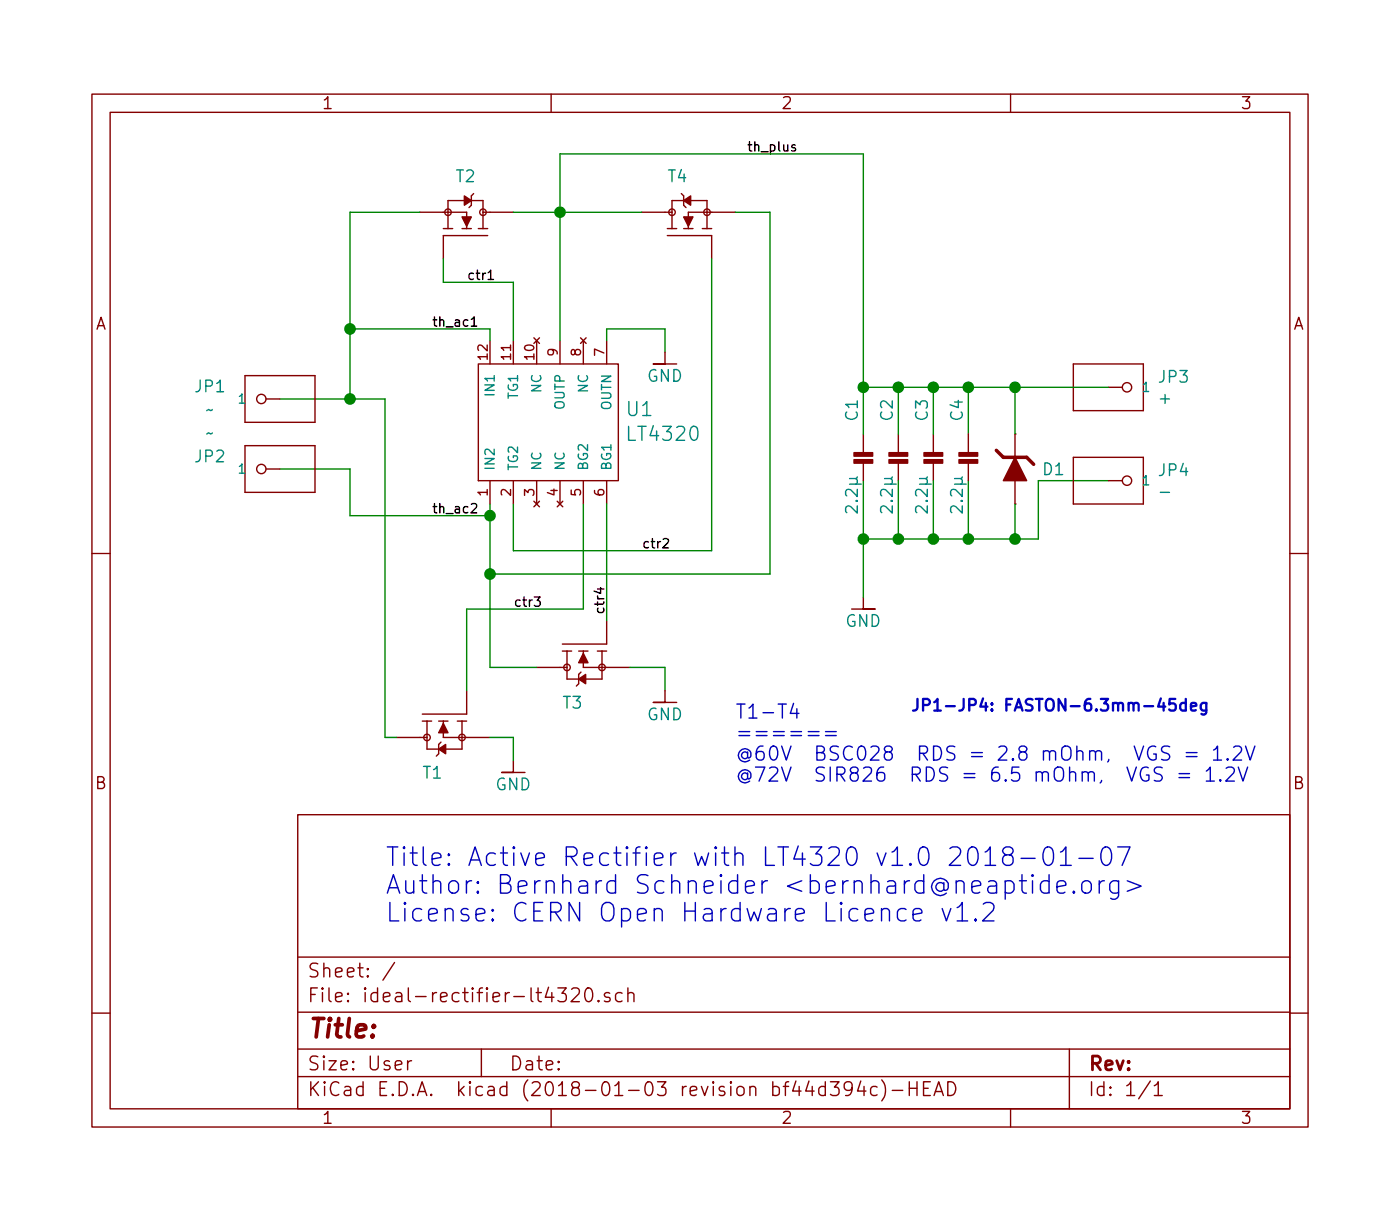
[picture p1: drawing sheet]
EESchema Schematic File Version 4
LIBS:ideal-rectifier-lt4320-cache
EELAYER 26 0
EELAYER END
$Descr User 6000 5213
encoding utf-8
Sheet 1 1
Title ""
Date ""
Rev ""
Comp ""
Comment1 ""
Comment2 ""
Comment3 ""
Comment4 ""
$EndDescr
$Comp
L bersch:MOSFET-N T1
U 1 1
P 1900 3150
F 0 "T1" V 2050 3150 50  0000 L CNN
F 1 "BSC028" V 2150 3000 50  0001 L CNN
F 2 "kbersch:PG-TDSON-8_P" H 1900 3150 60  0001 C CNN
F 3 "" H 1900 3150 60  0000 C CNN
	1    1900 3150
	0    -1   1    0   
$EndComp
$Comp
L bersch:MOSFET-N T4
U 1 1
P 2950 900
F 0 "T4" V 3100 900 50  0000 L CNN
F 1 "BSC028" V 3100 750 50  0001 L CNN
F 2 "kbersch:PG-TDSON-8_P" H 2950 900 60  0001 C CNN
F 3 "" H 2950 900 60  0000 C CNN
	1    2950 900 
	0    -1   -1   0   
$EndComp
$Comp
L bersch:MOSFET-N T3
U 1 1
P 2500 2850
F 0 "T3" V 2650 2850 50  0000 L CNN
F 1 "BSC028" V 2750 2700 50  0001 L CNN
F 2 "kbersch:PG-TDSON-8_P" H 2500 2850 60  0001 C CNN
F 3 "" H 2500 2850 60  0000 C CNN
	1    2500 2850
	0    -1   1    0   
$EndComp
$Comp
L bersch:MOSFET-N T2
U 1 1
P 2000 900
F 0 "T2" V 2150 850 50  0000 L CNN
F 1 "BSC028" V 2150 750 50  0001 L CNN
F 2 "kbersch:PG-TDSON-8_P" H 2000 900 60  0001 C CNN
F 3 "" H 2000 900 60  0000 C CNN
	1    2000 900 
	0    1    -1   0   
$EndComp
$Comp
L bersch:LT4320 U1
U 1 1
P 2350 1800
F 0 "U1" V 2403 1472 60  0000 R CNN
F 1 "LT4320" V 2297 1472 60  0000 R CNN
F 2 "kbersch:MSE-12" H 2300 1750 60  0001 C CNN
F 3 "" H 2300 1750 60  0001 C CNN
	1    2350 1800
	0    -1   -1   0   
$EndComp
Wire Wire Line
	2100 1450 2100 1400
Wire Wire Line
	2100 1400 1500 1400
Wire Wire Line
	1500 900  1500 1400
Wire Wire Line
	1200 1700 1500 1700
Wire Wire Line
	2100 2150 2100 2200
Wire Wire Line
	2100 2200 1500 2200
Wire Wire Line
	1500 2200 1500 2000
Wire Wire Line
	1500 2000 1200 2000
Wire Wire Line
	2600 1450 2600 1400
Wire Wire Line
	2600 1400 2850 1400
Wire Wire Line
	2850 1400 2850 1500
$Comp
L bersch:GND #PWR01
U 1 1
P 2850 1500
F 0 "#PWR01" H 2850 1600 50  0001 C CNN
F 1 "GND" H 2850 1400 50  0000 C CNN
F 2 "" H 2850 1500 60  0000 C CNN
F 3 "" H 2850 1500 60  0000 C CNN
	1    2850 1500
	1    0    0    -1  
$EndComp
Wire Wire Line
	2400 650  2400 900 
Wire Wire Line
	2200 1450 2200 1200
Wire Wire Line
	2200 1200 1900 1200
Wire Wire Line
	1900 1200 1900 1100
Wire Wire Line
	1800 900  1500 900 
Connection ~ 1500 1400
Wire Wire Line
	2200 900  2400 900 
Connection ~ 2400 900 
Wire Wire Line
	3050 1100 3050 2350
Wire Wire Line
	3050 2350 2200 2350
Wire Wire Line
	2200 2350 2200 2150
Wire Wire Line
	3150 900  3300 900 
Connection ~ 2100 2200
Wire Wire Line
	2600 2150 2600 2650
Wire Wire Line
	2100 2850 2300 2850
Connection ~ 2100 2450
Wire Wire Line
	2700 2850 2850 2850
Wire Wire Line
	2850 2850 2850 2950
$Comp
L bersch:GND #PWR02
U 1 1
P 2850 2950
F 0 "#PWR02" H 2850 3050 50  0001 C CNN
F 1 "GND" H 2850 2850 50  0000 C CNN
F 2 "" H 2850 2950 60  0000 C CNN
F 3 "" H 2850 2950 60  0000 C CNN
	1    2850 2950
	1    0    0    -1  
$EndComp
$Comp
L bersch:GND #PWR03
U 1 1
P 2200 3250
F 0 "#PWR03" H 2200 3350 50  0001 C CNN
F 1 "GND" H 2200 3150 50  0000 C CNN
F 2 "" H 2200 3250 60  0000 C CNN
F 3 "" H 2200 3250 60  0000 C CNN
	1    2200 3250
	1    0    0    -1  
$EndComp
Wire Wire Line
	2100 3150 2200 3150
Wire Wire Line
	2200 3150 2200 3250
Wire Wire Line
	1700 3150 1650 3150
Wire Wire Line
	1650 3150 1650 1700
Connection ~ 1500 1700
Wire Wire Line
	2500 2150 2500 2600
Wire Wire Line
	2500 2600 2000 2600
Wire Wire Line
	2000 2600 2000 2950
$Comp
L bersch:GND #PWR04
U 1 1
P 3700 2550
F 0 "#PWR04" H 3700 2650 50  0001 C CNN
F 1 "GND" H 3700 2450 50  0000 C CNN
F 2 "" H 3700 2550 60  0000 C CNN
F 3 "" H 3700 2550 60  0000 C CNN
	1    3700 2550
	-1   0    0    -1  
$EndComp
Wire Wire Line
	3700 650  3700 1650
Wire Wire Line
	3700 2050 3700 2300
Wire Wire Line
	3700 1650 3850 1650
Connection ~ 3700 1650
Connection ~ 3700 2300
Wire Wire Line
	4750 2050 4450 2050
Wire Wire Line
	4450 2050 4450 2300
Text Label 1850 1400 0    40   ~ 0
th_ac1
Text Label 1850 2200 0    40   ~ 0
th_ac2
Text Label 3200 650  0    40   ~ 0
th_plus
$Comp
L bersch:C_Small C1
U 1 1
P 3700 1950
F 0 "C1" V 3650 2100 50  0000 L CNN
F 1 "2.2µ" V 3650 1700 50  0000 L CNN
F 2 "kbersch:C1206" H 3560 1920 20  0001 C CNN
F 3 "" H 3650 1950 60  0000 C CNN
	1    3700 1950
	1    0    0    -1  
$EndComp
$Comp
L bersch:C_Small C2
U 1 1
P 3850 1950
F 0 "C2" V 3800 2100 50  0000 L CNN
F 1 "2.2µ" V 3800 1700 50  0000 L CNN
F 2 "kbersch:C1206" H 3710 1920 20  0001 C CNN
F 3 "" H 3800 1950 60  0000 C CNN
	1    3850 1950
	1    0    0    -1  
$EndComp
$Comp
L bersch:C_Small C3
U 1 1
P 4000 1950
F 0 "C3" V 3950 2100 50  0000 L CNN
F 1 "2.2µ" V 3950 1700 50  0000 L CNN
F 2 "kbersch:C1206" H 3860 1920 20  0001 C CNN
F 3 "" H 3950 1950 60  0000 C CNN
	1    4000 1950
	1    0    0    -1  
$EndComp
Wire Wire Line
	3850 1850 3850 1650
Connection ~ 3850 1650
Wire Wire Line
	4000 1850 4000 1650
Connection ~ 4000 1650
Connection ~ 4150 1650
Wire Wire Line
	3850 2050 3850 2300
Connection ~ 3850 2300
Wire Wire Line
	4000 2300 4000 2050
Connection ~ 4000 2300
Connection ~ 4150 2300
Text Label 2000 1200 0    40   ~ 0
ctr1
Text Label 2750 2350 0    40   ~ 0
ctr2
Text Label 2200 2600 0    40   ~ 0
ctr3
Text Label 2600 2500 3    40   ~ 0
ctr4
Wire Wire Line
	3300 900  3300 2450
Wire Wire Line
	3300 2450 2100 2450
Text Notes 1650 3950 0    79   ~ 0
Title: Active Rectifier with LT4320 v1.0 2018-01-07\nAuthor: Bernhard Schneider <bernhard@neaptide.org>\nLicense: CERN Open Hardware Licence v1.2 
Wire Wire Line
	4150 1850 4150 1650
Wire Wire Line
	4150 2300 4150 2050
$Comp
L bersch:C_Small C4
U 1 1
P 4150 1950
F 0 "C4" V 4100 2100 50  0000 L CNN
F 1 "2.2µ" V 4100 1700 50  0000 L CNN
F 2 "kbersch:C1206" H 4010 1920 20  0001 C CNN
F 3 "" H 4100 1950 60  0000 C CNN
	1    4150 1950
	1    0    0    -1  
$EndComp
Text Notes 3150 3350 0    60   ~ 0
T1-T4 \n======\n@60V  BSC028  RDS = 2.8 mOhm,  VGS = 1.2V\n@72V  SIR826  RDS = 6.5 mOhm,  VGS = 1.2V\n
Wire Wire Line
	4450 2300 4350 2300
Wire Wire Line
	2400 650  3700 650 
$Comp
L ideal-rectifier-lt4320-rescue:PINHD-1X1-RESCUE-ideal-rectifier-lt4320 JP1
U 1 1
P 1100 1700
F 0 "JP1" H 1300 1650 50  0000 C CNN
F 1 "~~" H 1300 1750 50  0000 C CNN
F 2 "kbersch:FASTON-6.3mm-45deg_P" H 1130 1850 20  0001 C CNN
F 3 "" H 1100 1700 60  0000 C CNN
	1    1100 1700
	-1   0    0    1   
$EndComp
$Comp
L ideal-rectifier-lt4320-rescue:PINHD-1X1-RESCUE-ideal-rectifier-lt4320 JP2
U 1 1
P 1100 2000
F 0 "JP2" H 1300 1950 50  0000 C CNN
F 1 "~~" H 1300 1850 50  0000 C CNN
F 2 "kbersch:FASTON-6.3mm-45deg_P" H 1130 2150 20  0001 C CNN
F 3 "" H 1100 2000 60  0000 C CNN
	1    1100 2000
	-1   0    0    1   
$EndComp
$Comp
L ideal-rectifier-lt4320-rescue:PINHD-1X1-RESCUE-ideal-rectifier-lt4320 JP3
U 1 1
P 4850 1650
F 0 "JP3" H 4959 1696 50  0000 L CNN
F 1 "+" H 4959 1605 50  0000 L CNN
F 2 "kbersch:FASTON-6.3mm-45deg_P" H 4880 1800 20  0001 C CNN
F 3 "" H 4850 1650 60  0000 C CNN
	1    4850 1650
	1    0    0    -1  
$EndComp
$Comp
L ideal-rectifier-lt4320-rescue:PINHD-1X1-RESCUE-ideal-rectifier-lt4320 JP4
U 1 1
P 4850 2050
F 0 "JP4" H 4959 2096 50  0000 L CNN
F 1 "-" H 4959 2005 50  0000 L CNN
F 2 "kbersch:FASTON-6.3mm-45deg_P" H 4880 2200 20  0001 C CNN
F 3 "" H 4850 2050 60  0000 C CNN
	1    4850 2050
	1    0    0    -1  
$EndComp
Text Notes 3900 3050 0    50   ~ 10
JP1-JP4: FASTON-6.3mm-45deg
$Comp
L ideal-rectifier-lt4320-rescue:D_Shottky-RESCUE-ideal-rectifier-lt4320 D1
U 1 1
P 4350 1950
F 0 "D1" V 4400 2063 50  0000 L CNN
F 1 "D_Shottky" H 4370 1805 50  0001 C CNN
F 2 "kbersch:Diode-SMB" H 4570 2000 20  0001 C CNN
F 3 "" H 4250 1950 60  0000 C CNN
	1    4350 1950
	0    1    1    0   
$EndComp
Wire Wire Line
	4350 1850 4350 1650
Connection ~ 4350 1650
Wire Wire Line
	4350 2150 4350 2300
Connection ~ 4350 2300
Wire Wire Line
	1500 1400 1500 1700
Wire Wire Line
	2400 900  2400 1450
Wire Wire Line
	2400 900  2750 900 
Wire Wire Line
	2100 2200 2100 2450
Wire Wire Line
	2100 2450 2100 2850
Wire Wire Line
	1500 1700 1650 1700
Wire Wire Line
	3700 1650 3700 1850
Wire Wire Line
	3700 2300 3700 2550
Wire Wire Line
	3850 1650 4000 1650
Wire Wire Line
	4000 1650 4150 1650
Wire Wire Line
	4150 1650 4350 1650
Wire Wire Line
	3850 2300 3700 2300
Wire Wire Line
	4000 2300 3850 2300
Wire Wire Line
	4150 2300 4000 2300
Wire Wire Line
	4350 1650 4750 1650
Wire Wire Line
	4350 2300 4150 2300
$EndSCHEMATC
